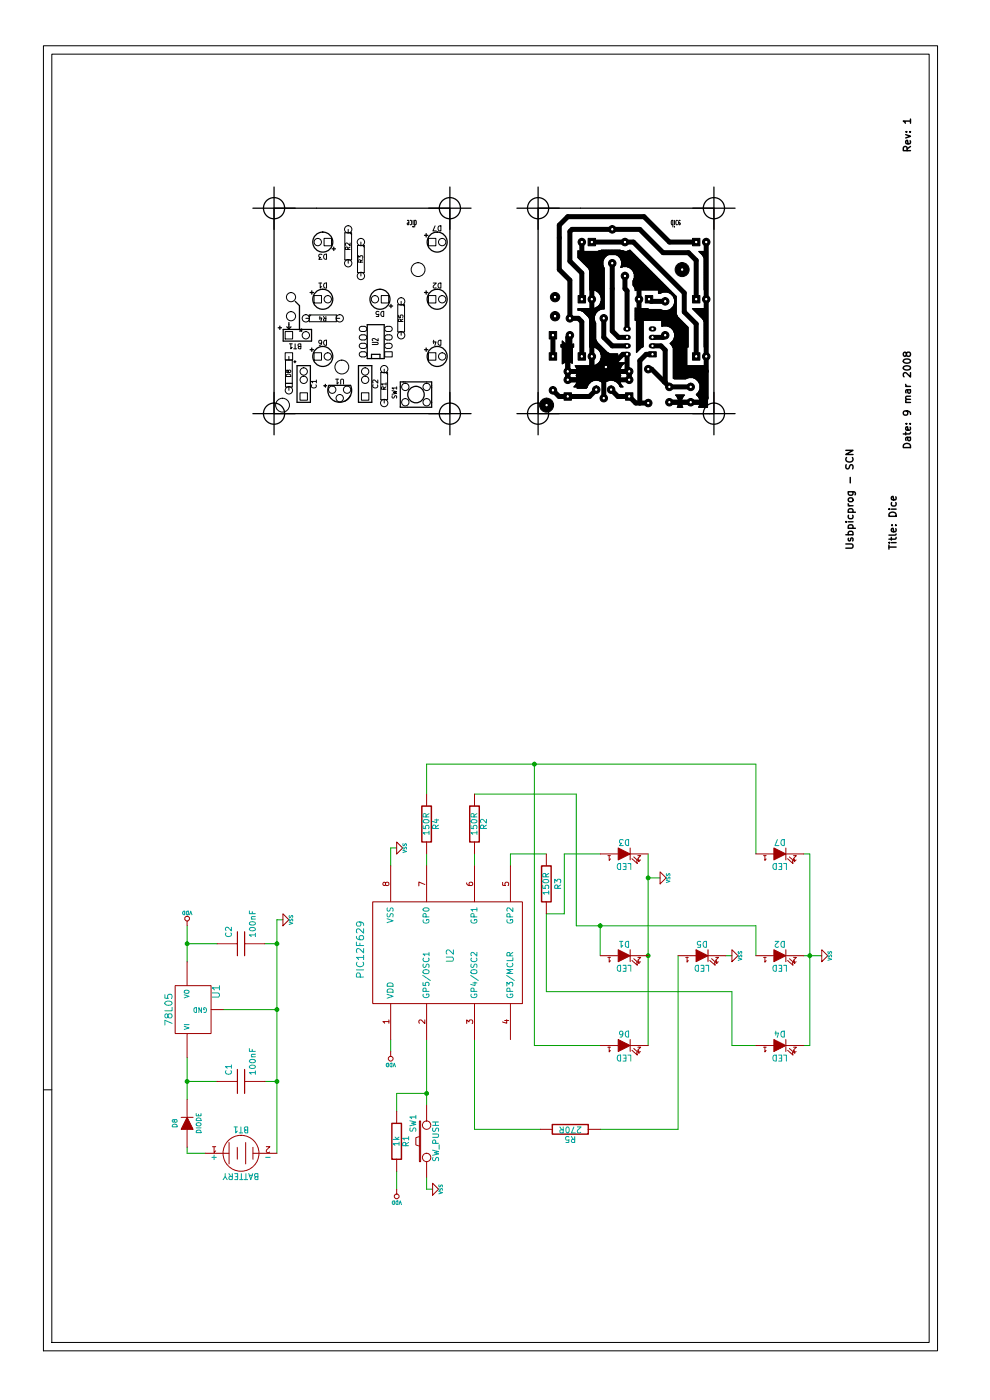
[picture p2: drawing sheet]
EESchema Schematic File Version 2  date Sun 11 Apr 2010 04:58:36 PM CEST
LIBS:power
LIBS:device
LIBS:conn
LIBS:linear
LIBS:regul
LIBS:74xx
LIBS:cmos4000
LIBS:adc-dac
LIBS:memory
LIBS:xilinx
LIBS:special
LIBS:microcontrollers
LIBS:dsp
LIBS:microchip
LIBS:analog_switches
LIBS:motorola
LIBS:texas
LIBS:intel
LIBS:audio
LIBS:interface
LIBS:digital-audio
LIBS:philips
LIBS:display
LIBS:cypress
LIBS:siliconi
LIBS:contrib
LIBS:valves
LIBS:dice-cache
EELAYER 23  0
EELAYER END
$Descr A4 11700 8267
Sheet 1 1
Title "Dice"
Date "9 mar 2008"
Rev "1"
Comp "Usbpicprog - SCN"
Comment1 "Frans Scheuder, Jan Paul Posma"
Comment2 ""
Comment3 ""
Comment4 ""
$EndDescr
Wire Wire Line
	3950 1600 3650 1600
Wire Wire Line
	2850 1600 2500 1600
Wire Wire Line
	3250 1900 3250 2350
Wire Wire Line
	2100 1600 2050 1600
Wire Wire Line
	2050 1600 2050 1750
Connection ~ 3700 6800
Wire Wire Line
	3700 6150 3700 6100
Connection ~ 3700 5450
Wire Wire Line
	4550 5450 2950 5450
Wire Wire Line
	4450 3600 4550 3600
Wire Wire Line
	4550 6350 5300 6350
Wire Wire Line
	5300 4500 2950 4500
Wire Wire Line
	2950 4500 2950 5050
Wire Wire Line
	2250 4550 2250 4000
Wire Wire Line
	2250 4000 3000 4000
Wire Wire Line
	4550 4600 4550 4300
Wire Wire Line
	2950 6350 2950 6150
Wire Wire Line
	2950 6150 3400 6150
Wire Wire Line
	4550 4300 4450 4300
Connection ~ 3950 5050
Wire Wire Line
	3950 4850 3950 6350
Wire Wire Line
	3950 4850 5050 4850
Wire Wire Line
	5050 4850 5050 4000
Wire Wire Line
	1850 3600 1750 3600
Wire Wire Line
	1750 3600 1750 3650
Connection ~ 2550 3600
Wire Wire Line
	2550 3600 2550 3350
Wire Wire Line
	2550 3350 2400 3350
Wire Wire Line
	4450 3300 4600 3300
Wire Wire Line
	4600 3300 4600 3350
Connection ~ 3800 2350
Connection ~ 3250 2350
Wire Wire Line
	3800 2350 3800 2250
Connection ~ 2650 2350
Wire Wire Line
	2650 2250 2650 2350
Connection ~ 2650 1600
Wire Wire Line
	2650 1600 2650 1850
Wire Wire Line
	3800 1600 3800 1850
Connection ~ 3800 1600
Wire Wire Line
	4000 2400 4000 2350
Wire Wire Line
	2900 3300 3000 3300
Wire Wire Line
	2450 3600 3000 3600
Wire Wire Line
	1750 3350 1900 3350
Wire Wire Line
	3950 6350 3700 6350
Wire Wire Line
	3950 5050 3700 5050
Wire Wire Line
	4550 4000 4450 4000
Wire Wire Line
	3400 6150 3400 4600
Wire Wire Line
	3400 4600 4050 4600
Wire Wire Line
	4550 5050 4550 4750
Wire Wire Line
	4550 4750 4050 4750
Wire Wire Line
	4050 4750 4050 4600
Wire Wire Line
	2250 5050 2250 5700
Wire Wire Line
	2250 5700 3700 5700
Wire Wire Line
	5300 6350 5300 3600
Wire Wire Line
	5300 3600 5050 3600
Connection ~ 5300 4500
Wire Wire Line
	4350 5550 4350 5450
Connection ~ 4350 5450
Wire Wire Line
	4550 6750 4550 6800
Wire Wire Line
	4550 6800 2950 6800
Wire Wire Line
	2950 6800 2950 6750
Wire Wire Line
	3700 6900 3700 6750
Wire Wire Line
	4000 2350 2050 2350
$Comp
L DIODE D8
U 1 1
P 2300 1600
F 0 "D8" H 2300 1700 40  0000 C CNN
F 1 "DIODE" H 2300 1500 40  0000 C CNN
	1    2300 1600
	1    0    0    -1  
$EndComp
$Comp
L VSS #PWR01
U 1 1
P 3700 6900
F 0 "#PWR01" H 3700 6900 30  0001 C CNN
F 1 "VSS" H 3700 6830 30  0000 C CNN
	1    3700 6900
	1    0    0    -1  
$EndComp
$Comp
L VSS #PWR02
U 1 1
P 3700 6150
F 0 "#PWR02" H 3700 6150 30  0001 C CNN
F 1 "VSS" H 3700 6080 30  0000 C CNN
	1    3700 6150
	1    0    0    -1  
$EndComp
$Comp
L VSS #PWR03
U 1 1
P 4350 5550
F 0 "#PWR03" H 4350 5550 30  0001 C CNN
F 1 "VSS" H 4350 5480 30  0000 C CNN
	1    4350 5550
	1    0    0    -1  
$EndComp
$Comp
L R R4
U 1 1
P 4800 3600
F 0 "R4" V 4880 3600 50  0000 C CNN
F 1 "150R" V 4800 3600 50  0000 C CNN
	1    4800 3600
	0    1    1    0   
$EndComp
$Comp
L R R5
U 1 1
P 2250 4800
F 0 "R5" V 2330 4800 50  0000 C CNN
F 1 "270R" V 2250 4800 50  0000 C CNN
	1    2250 4800
	-1   0    0    1   
$EndComp
$Comp
L R R3
U 1 1
P 4300 4600
F 0 "R3" V 4200 4600 50  0000 C CNN
F 1 "150R" V 4300 4600 50  0000 C CNN
	1    4300 4600
	0    -1   -1   0   
$EndComp
$Comp
L R R2
U 1 1
P 4800 4000
F 0 "R2" V 4880 4000 50  0000 C CNN
F 1 "150R" V 4800 4000 50  0000 C CNN
	1    4800 4000
	0    1    1    0   
$EndComp
$Comp
L LED D7
U 1 1
P 4550 6550
F 0 "D7" H 4550 6650 50  0000 C CNN
F 1 "LED" H 4550 6450 50  0000 C CNN
	1    4550 6550
	0    1    1    0   
$EndComp
$Comp
L LED D6
U 1 1
P 2950 5250
F 0 "D6" H 2950 5350 50  0000 C CNN
F 1 "LED" H 2950 5150 50  0000 C CNN
	1    2950 5250
	0    1    1    0   
$EndComp
$Comp
L LED D5
U 1 1
P 3700 5900
F 0 "D5" H 3700 6000 50  0000 C CNN
F 1 "LED" H 3700 5800 50  0000 C CNN
	1    3700 5900
	0    1    1    0   
$EndComp
$Comp
L LED D4
U 1 1
P 2950 6550
F 0 "D4" H 2950 6650 50  0000 C CNN
F 1 "LED" H 2950 6450 50  0000 C CNN
	1    2950 6550
	0    1    1    0   
$EndComp
$Comp
L LED D3
U 1 1
P 4550 5250
F 0 "D3" H 4550 5350 50  0000 C CNN
F 1 "LED" H 4550 5150 50  0000 C CNN
	1    4550 5250
	0    1    1    0   
$EndComp
$Comp
L LED D2
U 1 1
P 3700 6550
F 0 "D2" H 3700 6650 50  0000 C CNN
F 1 "LED" H 3700 6450 50  0000 C CNN
	1    3700 6550
	0    1    1    0   
$EndComp
$Comp
L LED D1
U 1 1
P 3700 5250
F 0 "D1" H 3700 5350 50  0000 C CNN
F 1 "LED" H 3700 5150 50  0000 C CNN
	1    3700 5250
	0    1    1    0   
$EndComp
$Comp
L VDD #PWR04
U 1 1
P 1750 3350
F 0 "#PWR04" H 1750 3450 30  0001 C CNN
F 1 "VDD" H 1750 3460 30  0000 C CNN
	1    1750 3350
	0    -1   -1   0   
$EndComp
$Comp
L VSS #PWR05
U 1 1
P 1750 3650
F 0 "#PWR05" H 1750 3650 30  0001 C CNN
F 1 "VSS" H 1750 3580 30  0000 C CNN
	1    1750 3650
	1    0    0    -1  
$EndComp
$Comp
L R R1
U 1 1
P 2150 3350
F 0 "R1" V 2230 3350 50  0000 C CNN
F 1 "1k" V 2150 3350 50  0000 C CNN
	1    2150 3350
	0    1    1    0   
$EndComp
$Comp
L SW_PUSH SW1
U 1 1
P 2150 3600
F 0 "SW1" H 2300 3710 50  0000 C CNN
F 1 "SW_PUSH" H 2150 3520 50  0000 C CNN
	1    2150 3600
	1    0    0    -1  
$EndComp
$Comp
L VSS #PWR06
U 1 1
P 4600 3350
F 0 "#PWR06" H 4600 3350 30  0001 C CNN
F 1 "VSS" H 4600 3280 30  0000 C CNN
	1    4600 3350
	1    0    0    -1  
$EndComp
$Comp
L VDD #PWR07
U 1 1
P 2900 3300
F 0 "#PWR07" H 2900 3400 30  0001 C CNN
F 1 "VDD" H 2900 3410 30  0000 C CNN
	1    2900 3300
	0    -1   -1   0   
$EndComp
$Comp
L VDD #PWR08
U 1 1
P 3950 1600
F 0 "#PWR08" H 3950 1700 30  0001 C CNN
F 1 "VDD" H 3950 1710 30  0000 C CNN
	1    3950 1600
	0    1    1    0   
$EndComp
$Comp
L VSS #PWR09
U 1 1
P 4000 2400
F 0 "#PWR09" H 4000 2400 30  0001 C CNN
F 1 "VSS" H 4000 2330 30  0000 C CNN
	1    4000 2400
	1    0    0    -1  
$EndComp
$Comp
L C C2
U 1 1
P 3800 2050
F 0 "C2" H 3850 2150 50  0000 L CNN
F 1 "100nF" H 3850 1950 50  0000 L CNN
	1    3800 2050
	1    0    0    -1  
$EndComp
$Comp
L C C1
U 1 1
P 2650 2050
F 0 "C1" H 2700 2150 50  0000 L CNN
F 1 "100nF" H 2700 1950 50  0000 L CNN
	1    2650 2050
	1    0    0    -1  
$EndComp
$Comp
L BATTERY BT1
U 1 1
P 2050 2050
F 0 "BT1" H 2050 2250 50  0000 C CNN
F 1 "BATTERY" H 2050 1860 50  0000 C CNN
	1    2050 2050
	0    1    1    0   
$EndComp
$Comp
L 78L05 U1
U 1 1
P 3250 1650
F 0 "U1" H 3400 1454 60  0000 C CNN
F 1 "78L05" H 3250 1850 60  0000 C CNN
	1    3250 1650
	1    0    0    -1  
$EndComp
$Comp
L PIC12F629 U2
U 1 1
P 3750 3800
F 0 "U2" H 3700 3800 60  0000 C CNN
F 1 "PIC12F629" H 3750 4550 60  0000 C CNN
	1    3750 3800
	1    0    0    -1  
$EndComp
$EndSCHEMATC
